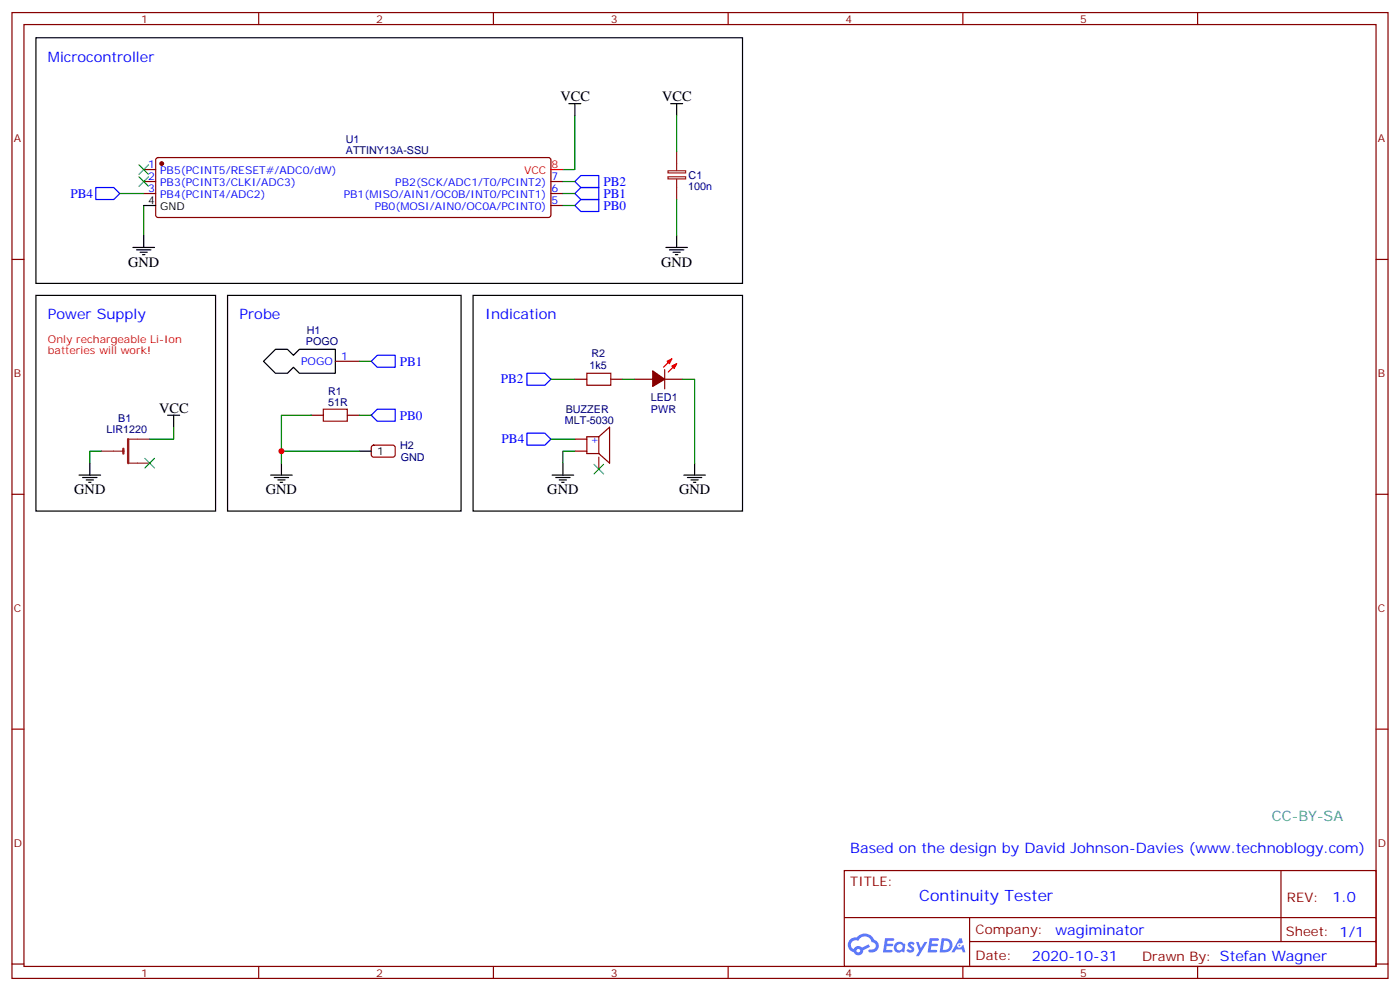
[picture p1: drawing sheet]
<svg xmlns="http://www.w3.org/2000/svg" width="412mm" height="292mm" viewBox="0 0 412 292" stroke-linecap="round" stroke-linejoin="round" font-family="sans-serif">
<g fill="none" stroke="#870000" stroke-width=".35">
<path d="M3.5 3.7h405.4v284.3h-405.4zM7.1 7.2h398.2v277.3h-398.2zM76.2 3.7v3.5M145.3 3.7v3.5M214.5 3.7v3.5M283.6 3.7v3.5M352.8 3.7v3.5M3.5 76.4h3.6M405.3 76.4h3.6M3.5 145.5h3.6M405.3 145.5h3.6M3.5 214.7h3.6"/>
<path d="M405.3 214.7h3.6M248.7 256.3h156.6v28.2h-156.6zM377.3 256.3v20.9M248.7 270.1h156.5M285.6 277.2h119.6M285.6 270.1v14.2M3.5 283.8h3.6M76.2 284.5v3.5M145.3 284.5v3.5M214.5 284.5v3.5M283.6 284.5v3.5M352.8 284.5v3.5"/>
<path d="M405.3 283.8h3.6"/>
</g>
<g fill="#5487ff">
<path d="M267.7 277.5a1.22 1.22 0 0 1 1.7 .2l-.4 .6a.47 .47 0 0 0-.3-.4 .47 .47 0 0 0-.5 .2l.1 .2a1.14 1.14 0 0 1 .8 1.8 1.14 1.14 0 0 1-1.9 0l-.2-.2 .5-.6 .7 .5a.29 .29 0 0 0 .3-.3 .29 .29 0 0 0-.2-.3 1.04 1.04 0 0 1-.6-1.7z"/>
<path d="M260.7 276.2h2.4l.3 .2-.2 .5-1.8 .1-.1 .8h1.5l.3 .4-.3 .4h-1.6l-.2 1.1h1.7l.2 .3-.2 .3-2.6 .1z"/>
<path d="M273.8 276.2h2.4l.3 .2-.1 .5-1.8 .1-.2 .8h1.6l.3 .4-.4 .4-1.6-.1-.1 1.1 1.7 .1 .2 .3-.2 .3-2.6 .1z"/>
<path d="M282.6 276.2h.7l.3 1.3-.6 .3a.69 .69 0 0 0-1 .3 .69 .69 0 0 0 .4 .9 .69 .69 0 0 0 .9-.6l.5-.2 .6 2.2h-.8l-.2-.9h-1.8l-.5 .9h-.8z"/>
<path d="M269.8 277.3h.8l.6 1.8 1.1-1.8h.9l-2.6 4.2h-.8l.9-1.5z"/>
<path d="M277.4 276.2l-.6 4.2h1.3a2.11 2.11 0 0 0 2.5-2.1 2.11 2.11 0 0 0-2.5-2.1zM278.1 277a1.39 1.39 0 0 1 1.7 1.4 1.39 1.39 0 0 1-1.8 1.2h-.3z"/>
<path d="M263.7 277.8a1.54 1.54 0 0 0-.1 2.2 1.54 1.54 0 0 0 2.2 .1l.6 .3 .3-2.3-.2-.3h-.4a1.49 1.49 0 0 0-2.4 0zM264 278.8a.94 .94 0 0 1 1.8 0 .94 .94 0 0 1-1.8 0z"/>
<path d="M250.4 276.6a2.18 2.18 0 0 0 1.1 3.7 1.44 1.44 0 0 0 1.6 .9 1.44 1.44 0 0 0 1.2-1.4l2-1.1-.5-.7-1.9 1a1.47 1.47 0 0 0-2.4 .4 1.39 1.39 0 0 1-.7-1.9 1.39 1.39 0 0 1 2-.5 2.12 2.12 0 0 1 2.2-1.3 2.12 2.12 0 0 1 1.9 1.7 1.14 1.14 0 0 1 1.1 1.4 1.14 1.14 0 0 1-1.7 .7 .43 .43 0 0 0-.5 .4 .43 .43 0 0 0 .4 .5 1.98 1.98 0 0 0 2.5-1.2 1.98 1.98 0 0 0-1.2-2.6 3.1 3.1 0 0 0-5.3-.6l-.9 .1zM252.3 279.9a.55 .55 0 0 1 1.1 0 .55 .55 0 0 1-1.1 0z"/>
<circle cx="282.6" cy="278.3" r=".26"/>
</g>
<g fill="none" stroke="#000" stroke-width=".35">
<path d="M10.6 11.1h208.1v72.3h-208.1zM167.6 30.5h3.5M169.3 30.5v3.5M197.6 30.5h3.5M199.3 30.5v3.5M39.2 72.8h6.3M40.2 73.6h4.2M41.3 74.3h2.1M42 75h.7M42.3 69.3v3.5M42.3 60.5h3.6M196.1 72.8h6.4"/>
<path d="M197.2 73.6h4.2M198.3 74.3h2.1M199 75h.7M199.3 69.3v3.5M10.6 87h52.9v63.5h-52.9zM67 87h68.8v63.5h-68.8zM139.3 87h79.4v63.5h-79.4zM77.6 106.4l3.5-3.6h3.6l1.7 1.8 1.8-1.8h10.6v7.1h-10.6l-1.8-1.8-1.7 1.8h-3.6zM23.3 139.9h6.3M26.5 136.3v3.6M49.4 122.2h3.5M51.2 122.2v3.6"/>
<path d="M79.7 139.9h6.4M82.9 136.3v3.6M105.8 132.8h3.6M162.6 139.9h6.4M165.8 136.3v3.6M201.4 139.9h6.4M204.6 136.3v3.6M24.3 140.6h4.3M25.4 141.3h2.1M26.1 142h.7M80.8 140.6h4.2M81.8 141.3h2.2"/>
<path d="M82.5 142h.8M163.7 140.6h4.2M164.7 141.3h2.2M165.5 142h.7M202.5 140.6h4.2M203.6 141.3h2.1M204.3 142h.7"/>
</g>
<g fill="none" stroke="#008700" stroke-width=".35">
<path d="M169.3 34v15.9h-3.5M199.3 34v10.6M35.3 57h7M165.8 57h3.5M165.8 53.4h3.5M199.3 58.7v10.6M42.3 60.5v8.8M165.8 60.5h3.5M105.8 106.4h3.6M162.3 111.7h7M183.4 111.7h3.6M201.1 111.7h3.5v24.6"/>
<path d="M30 132.8h-3.5v3.5M51.2 125.8v3.5h-7.1M82.9 132.8h22.9M91.7 122.2h-8.8v14.1M105.8 122.2h3.6M162.3 129.3h7M169.3 132.8h-3.5v3.5"/>
</g>
<g fill="none" stroke="#870000" stroke-width=".35">
<path d="M42.3 49.9h3.6M42.3 53.4h3.6M42.3 57h3.6M46.1 46.6l.5-.2h115l.5 .2 .2 .5v16.2l-.3 .5-.4 .2h-115l-.5-.2-.2-.5v-16.2zM162.3 53.4h3.5M162.3 57h3.5M162.3 60.5h3.5M98.8 106.4h7M169.3 111.7h3.6M179.9 111.7h3.5M187 111.7h5.3M195.8 111.7h5.3"/>
<path d="M195.8 108.8v5.7M91.7 122.2h3.5M102.3 122.2h3.5M109.6 131.3l.5-.2h5.9l.4 .7v2.4l-.7 .4-5.9-.1-.4-.6v-2.1zM169.3 129.3h3.6M169.3 132.8h3.6M176.4 128.6l3.2-2.8v10.5l-3.2-2.8M176.4 128.6v4.9M176.4 134.6v3.5M176.4 128.6h-3.5v4.9h3.5"/>
</g>
<g fill="#870000" stroke="#870000" stroke-width=".35">
<path d="M192.3 109.2l3.5 2.5-3.5 2.1z"/>
<circle cx="47.6" cy="48.2" r=".53"/>
</g>
<path d="M162.3 49.9h3.5M197.9 105.7l-2.5 2.4M199.3 107.1l-2.5 2.4" fill="none" stroke="#f00" stroke-width=".35"/>
<path d="M196.8 52h5.2v.7h-5.2zM196.8 50.3h5.2v.6h-5.2zM199.3 44.6v5.7M199.3 52.7v6M30 132.8h6.3M37.7 129.3h6.4M37.7 136.3h6.4" fill="none" stroke="#8c2424" stroke-width=".35"/>
<path d="M28.2 55.2h5.3l1.8 1.8-1.8 1.7h-5.3zM169.3 53.4l1.8-1.7h5.3v3.5h-5.3zM169.3 57l1.8-1.8h5.3v3.5h-5.3zM169.3 60.5l1.8-1.8h5.3v3.6h-5.3zM109.4 106.4l1.7-1.8h5.3v3.5h-5.3zM155.2 109.9h5.3l1.8 1.8-1.8 1.7h-5.3zM109.4 122.2l1.7-1.7h5.3v3.5h-5.3zM155.2 127.5h5.3l1.8 1.8-1.8 1.8h-5.3z" fill="none" stroke="#00f" stroke-width=".35"/>
<path d="M36.3 132.1v1.4M37.7 129.3v7" fill="none" stroke="#8c2424" stroke-width=".71"/>
<path d="M172.9 109.9h7v3.5h-7zM95.2 120.5h7.1v3.5h-7.1z" fill="none" stroke="#a10000" stroke-width=".35"/>
<path d="M40.9 48.5l2.8 2.8M40.9 52l2.8 2.9M43.7 48.5l-2.8 2.8M43.7 52l-2.8 2.9M42.7 134.9l2.8 2.9M45.5 134.9l-2.8 2.9M175 136.7l2.8 2.8M177.8 136.7l-2.8 2.8" fill="none" stroke="#3c3" stroke-width=".35"/>
<g fill="#f00" stroke="#f00" stroke-width=".35">
<path d="M197.9 107.8l1.4-.7-.7 1.4z"/>
<path d="M196.5 106.4l1.4-.7-.7 1.4z"/>
</g>
<circle cx="82.9" cy="132.8" r=".88" fill="#c00"/>
<text font-size="4.6" fill="#00f" x="270.8" y="265.3">Continuity Tester</text>
<g font-size="4.2" fill="#00f">
<text x="14.1" y="18.2">Microcontroller</text>
<text x="14.1" y="94">Power Supply</text>
<text x="70.6" y="94">Probe</text>
<text x="142.9" y="94">Indication</text>
<text x="250.5" y="251">Based on the design by David Johnson-Davies (www.technoblogy.com)</text>
<text x="392.5" y="265.6">1.0</text>
<text x="310.9" y="275.1">wagiminator</text>
<text x="304" y="282.9">2020-10-31</text>
</g>
<g font-size="4.2">
<text x="165.1" y="29.8">VCC</text>
<text x="195.1" y="29.8">VCC</text>
<text x="37.7" y="78.5">GND</text>
<text x="194.7" y="78.5">GND</text>
<text x="46.9" y="121.5">VCC</text>
<text x="21.9" y="145.5">GND</text>
<text x="78.3" y="145.5">GND</text>
<text x="161.2" y="145.5">GND</text>
<text x="200" y="145.5">GND</text>
</g>
<text font-size="4.2" fill="#0099b0" x="374.6" y="241.8">CC-BY-SA</text>
<g font-size="3.9" fill="#00f">
<text x="20.8" y="58.2">PB4</text>
<text x="177.7" y="54.7">PB2</text>
<text x="177.7" y="58.2">PB1</text>
<text x="177.7" y="61.8">PB0</text>
<text x="117.8" y="107.6">PB1</text>
<text x="147.5" y="112.9">PB2</text>
<text x="117.8" y="123.5">PB0</text>
<text x="147.8" y="130.6">PB4</text>
</g>
<g font-size="3.9" fill="#800">
<text x="250.5" y="260.9">TITLE:</text>
<text x="379.1" y="265.6">REV:</text>
<text x="287.4" y="275.1">Company:</text>
<text x="378.7" y="275.7">Sheet: 1/1</text>
<text x="287.4" y="282.8">Date:</text>
<text x="336.4" y="282.8">Drawn By: Stefan Wagner</text>
</g>
<g font-size="3.2" fill="#800">
<text x="41.6" y="6.7">1</text>
<text x="110.8" y="6.7">2</text>
<text x="179.9" y="6.7">3</text>
<text x="249.1" y="6.7">4</text>
<text x="318.2" y="6.7">5</text>
<text x="4.1" y="41.8">A</text>
<text x="405.9" y="41.8">A</text>
<text x="4.1" y="110.9">B</text>
<text x="405.9" y="110.9">B</text>
<text x="4.1" y="180.1">C</text>
<text x="405.9" y="180.1">C</text>
<text x="4.1" y="249.2">D</text>
<text x="405.9" y="249.2">D</text>
<text x="41.6" y="287.5">1</text>
<text x="110.8" y="287.5">2</text>
<text x="179.9" y="287.5">3</text>
<text x="249.1" y="287.5">4</text>
<text x="318.2" y="287.5">5</text>
</g>
<g font-size="3.2" fill="#000080">
<text x="101.9" y="45.3">ATTINY13A-SSU</text>
<text x="101.9" y="42.1">U1</text>
<text x="202.8" y="52.8">C1</text>
<text x="202.7" y="56">100n</text>
<text x="90.1" y="101.7">POGO</text>
<text x="90.4" y="98.5">H1</text>
<text x="174.2" y="105">R2</text>
<text x="173.7" y="108.6">1k5</text>
<text x="96.7" y="119.4">51R</text>
<text x="96.7" y="116.3">R1</text>
<text x="191.7" y="118.1">LED1</text>
<text x="34.8" y="124.3">B1</text>
<text x="166.4" y="124.7">MLT-5030</text>
<text x="166.6" y="121.5">BUZZER</text>
<text x="191.8" y="121.6">PWR</text>
<text x="31.3" y="127.6">LIR1220</text>
<text x="117.8" y="132.2">H2</text>
<text x="118.1" y="135.7">GND</text>
</g>
<g font-size="3.2" fill="#00f">
<text x="43.7" y="49.6">1</text>
<text x="43.7" y="53.1">2</text>
<text x="47.2" y="51.3">PB5(PCINT5/RESET#/ADC0/dW)</text>
<text x="162.5" y="53.1">7</text>
<text x="43.7" y="56.6">3</text>
<text x="47.2" y="54.9">PB3(PCINT3/CLKI/ADC3)</text>
<text x="47.2" y="58.4">PB4(PCINT4/ADC2)</text>
<text x="101.3" y="58.4">PB1(MISO/AIN1/OC0B/INT0/PCINT1)</text>
<text x="116.4" y="54.9">PB2(SCK/ADC1/T0/PCINT2)</text>
<text x="162.5" y="56.6">6</text>
<text x="110.4" y="61.9">PB0(MOSI/AIN0/OC0A/PCINT0)</text>
<text x="162.5" y="60.1">5</text>
<text x="88.7" y="107.4">POGO</text>
<text x="100.5" y="106">1</text>
<text x="173.9" y="130.4">+</text>
</g>
<g font-size="3.2" fill="#f00">
<text x="154.4" y="51.3">VCC</text>
<text x="162.5" y="49.6">8</text>
<text x="14.1" y="101.1">Only rechargeable Li-Ion</text>
<text x="14.1" y="104.2">batteries will work!</text>
</g>
<g font-size="3.2">
<text x="43.7" y="60.1">4</text>
<text x="47.2" y="61.9">GND</text>
<text x="111.1" y="133.9">1</text>
</g>
</svg>
